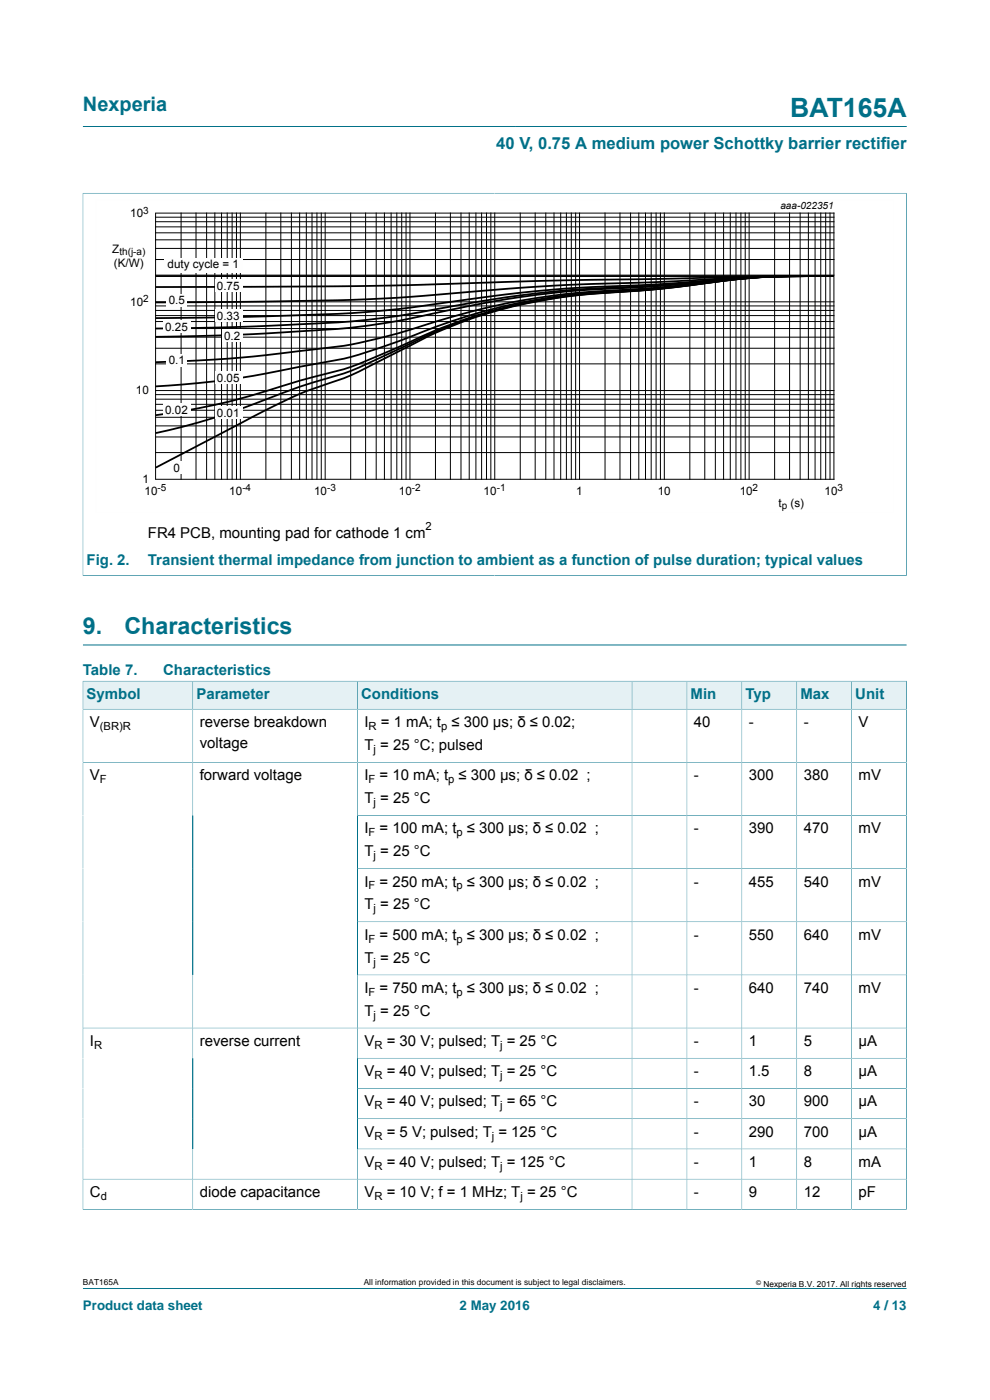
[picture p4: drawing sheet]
<svg xmlns="http://www.w3.org/2000/svg" width="210mm" height="297mm" viewBox="0 0 210 297" stroke-linecap="round" stroke-linejoin="round" font-family="sans-serif">
<path d="M17.6 26.8h174.7M17.5 41h174.9M17.6 40.9v81.3M192.3 40.9v81.3M17.5 122.1h174.9M17.6 273.3h174.7" fill="none" stroke="#007088" stroke-width=".21"/>
<path d="M20.3 42.4h169.3v66.3h-169.3z" fill="none" stroke="#fefefe" stroke-width=".21"/>
<g fill="none" stroke="#000" stroke-width=".21">
<path d="M33 45.2h143.9v56.5h-143.9zM33 58.4h143.9M33 55.1h143.9M33 52.7h143.9M33 50.9h143.9M33 49.4h143.9M33 48.1h143.9M33 47h143.9M33 46.1h143.9M38.4 45.2v56.5M41.6 45.2v56.5M43.8 45.2v56.5"/>
<path d="M45.6 45.2v56.5M47 45.2v56.5M48.2 45.2v56.5M49.2 45.2v56.5M50.2 45.2v56.5M51 45.2v56.5M56.4 45.2v56.5M59.6 45.2v56.5M61.8 45.2v56.5M63.6 45.2v56.5M65 45.2v56.5M66.2 45.2v56.5"/>
<path d="M67.2 45.2v56.5M68.1 45.2v56.5M69 45.2v56.5M74.4 45.2v56.5M77.6 45.2v56.5M79.8 45.2v56.5M81.5 45.2v56.5M83 45.2v56.5M84.2 45.2v56.5M85.2 45.2v56.5M86.1 45.2v56.5M87 45.2v56.5"/>
<path d="M92.4 45.2v56.5M95.5 45.2v56.5M97.8 45.2v56.5M99.5 45.2v56.5M101 45.2v56.5M102.2 45.2v56.5M103.2 45.2v56.5M104.1 45.2v56.5M104.9 45.2v56.5M110.4 45.2v56.5M113.5 45.2v56.5M115.8 45.2v56.5"/>
<path d="M117.5 45.2v56.5M118.9 45.2v56.5M120.1 45.2v56.5M121.2 45.2v56.5M122.1 45.2v56.5M122.9 45.2v56.5M128.3 45.2v56.5M131.5 45.2v56.5M133.8 45.2v56.5M135.5 45.2v56.5M136.9 45.2v56.5M138.1 45.2v56.5"/>
<path d="M139.2 45.2v56.5M140.1 45.2v56.5M140.9 45.2v56.5M146.3 45.2v56.5M149.5 45.2v56.5M151.7 45.2v56.5M153.5 45.2v56.5M154.9 45.2v56.5M156.1 45.2v56.5M157.2 45.2v56.5M158.1 45.2v56.5M158.9 45.2v56.5"/>
<path d="M164.3 45.2v56.5M167.5 45.2v56.5M169.7 45.2v56.5M171.5 45.2v56.5M172.9 45.2v56.5M174.1 45.2v56.5M175.1 45.2v56.5M176.1 45.2v56.5M33 77.2h143.9M33 73.9h143.9M33 71.5h143.9M33 69.7h143.9"/>
<path d="M33 68.2h143.9M33 66.9h143.9M33 65.9h143.9M33 64.9h143.9M33 64h143.9M33 96h143.9M33 92.7h143.9M33 90.3h143.9M33 88.5h143.9M33 87h143.9M33 85.8h143.9M33 84.7h143.9"/>
<path d="M33 83.7h143.9M33 82.9h143.9"/>
</g>
<path d="M33.1 58.6h143.6M176.7 58.6h-15l-21.7 .6-19.4 .2-41.3 1.2-46.2 .3M176.7 58.6l-15.7 .1-21 1.1-20.1 .7-11.3 .7-22.4 1.8-10.3 .6-21.1 .4-21.7 .2M176.7 58.6l-15.7 .1-21 1.6-20.9 1-12 1.2-22.4 3-10.3 .9-21.1 .8-20.2 .3M176.7 58.6h-11.1l-5.4 .2-20.2 1.7-15.7 .8-6 .5-13.4 1.6-21.2 3.7-10.1 1.2-21 1-19.5 .4M176.7 58.6h-11.1l-5.4 .2-20.2 1.9-15.7 .8-6 .5-8 1-6.1 1-21.9 4.4a249.4 249.4 0 0 1-25.8 2.3l-10 .5-13.4 .3M176.7 58.6h-11.1l-5.4 .3-20.2 2.1-15.7 1-6 .6-8.7 1.3-7.3 1.6-8.4 2.3-9.5 2.9a96.9 96.9 0 0 1-20.8 3.8l-14.7 1.5-15.8 .8M176.7 58.6h-6.9a166.7 166.7 0 0 0-25.3 2l-7.4 .8-13.5 .9-6.9 .8a127.2 127.2 0 0 0-31.7 9.1l-.6 .3a78.4 78.4 0 0 1-19.3 5l-10.1 2-5.9 .9-8.2 1-7.8 .6M176.7 58.6h-6.9a160.5 160.5 0 0 0-25.3 2.1l-7.4 .8-10.5 .7a108.9 108.9 0 0 0-41.6 11.2l-.6 .3a79.9 79.9 0 0 1-15.4 5.6l-5.4 1.4-9.9 3.1-5.9 1.6-8.5 1.7-6.2 1M176.7 58.6h-6.9a157.7 157.7 0 0 0-25.3 2.1l-7.4 .8-9.7 .7a104.6 104.6 0 0 0-43 12 83.4 83.4 0 0 1-15.4 6.2 271.6 271.6 0 0 0-19.2 6.8l-8.9 2.8-7.8 1.9M176.7 58.6h-6.1a154.2 154.2 0 0 0-26.1 2.2l-7.4 .8-9.7 .6a100.1 100.1 0 0 0-43.7 12.8 85.5 85.5 0 0 1-14 6.3 111.2 111.2 0 0 0-19.3 8.8l-17.3 9.1" fill="none" stroke="#000" stroke-width=".38"/>
<g fill="#fefefe">
<path d="M34.9 54.8h16.5v3.1h-16.5z"/>
<path d="M45.6 59.2h5.8v2.6h-5.8z"/>
<path d="M35.3 62.5h4.4v2.6h-4.4z"/>
<path d="M45.6 65.7h5.8v2.6h-5.8z"/>
<path d="M34.6 68h5.8v2.5h-5.8z"/>
<path d="M47.1 69.8h4.3v2.6h-4.3z"/>
<path d="M35.3 75.1h4.4v2.6h-4.4z"/>
<path d="M45.6 78.8h5.8v2.5h-5.8z"/>
<path d="M34.6 85.7h5.8v2.6h-5.8z"/>
<path d="M45.6 86.3h5.8v2.6h-5.8z"/>
<path d="M36.2 98h2.6v2.5h-2.6z"/>
</g>
<path d="M17.6 136.8h174.7" fill="none" stroke="#007088" stroke-width=".21"/>
<path d="M17.7 144.6h23.1v5.8h-23.1z" fill="#e5f1f4"/>
<path d="M17.6 144.4v6.1h23.3v-6h-23.4" fill="none" stroke="#007088" stroke-width=".21"/>
<path d="M41 144.6h34.8v5.8h-34.8z" fill="#e5f1f4"/>
<path d="M40.9 144.5h34.9v6h-34.9z" fill="none" stroke="#007088" stroke-width=".21"/>
<path d="M75.9 144.6h58.1v5.8h-58.1z" fill="#e5f1f4"/>
<path d="M75.8 144.5h58.3v6h-58.3z" fill="none" stroke="#007088" stroke-width=".21"/>
<path d="M134.1 144.6h11.5v5.8h-11.5z" fill="#e5f1f4"/>
<path d="M134.1 144.5h11.6v6h-11.6z" fill="none" stroke="#007088" stroke-width=".21"/>
<path d="M145.8 144.6h11.5v5.8h-11.5z" fill="#e5f1f4"/>
<path d="M145.7 144.5h11.7v6h-11.7z" fill="none" stroke="#007088" stroke-width=".21"/>
<path d="M157.4 144.6h11.5v5.8h-11.5z" fill="#e5f1f4"/>
<path d="M157.4 144.5h11.6v6h-11.6z" fill="none" stroke="#007088" stroke-width=".21"/>
<path d="M169.1 144.6h11.5v5.8h-11.5z" fill="#e5f1f4"/>
<path d="M169 144.5h11.7v6h-11.7z" fill="none" stroke="#007088" stroke-width=".21"/>
<path d="M180.7 144.6h11.5v5.8h-11.5z" fill="#e5f1f4"/>
<g fill="none" stroke="#007088" stroke-width=".21">
<path d="M40.9 150.5v106.1M75.8 150.5v106.1M134.1 150.5v106.1M145.7 150.5v106.1M157.4 150.5v106.1M169 150.5v106.1M192.3 150.5h-174.7v106.1M192.3 144.4v112.2M192.4 144.5h-11.7v112.1M17.6 161.7h174.7M75.8 173h116.5M75.8 184.3h116.5"/>
<path d="M75.8 195.5h116.5M17.6 218.1h174.7M75.8 206.8h116.5M75.8 224.5h116.5M75.8 230.9h116.5M75.8 237.3h116.5M17.5 256.6h174.9M17.6 250.2h174.7M75.8 243.7h116.5"/>
</g>
<text font-size="5.6" fill="#007088" x="167.6" y="24.8">BAT165A</text>
<g font-size="4.9" fill="#007088">
<text x="17.6" y="134.4">9.</text>
<text x="26.4" y="134.4">Characteristics</text>
</g>
<text font-size="4.2" fill="#007088" x="17.6" y="23.6">Nexperia</text>
<text font-size="3.5" fill="#007088" x="105.3" y="31.7">40 V, 0.75 A medium power Schottky barrier rectifier</text>
<g font-size="3.2" fill="#007088">
<text x="18.4" y="119.9">Fig. 2.</text>
<text x="31.4" y="119.9">Transient thermal impedance from junction to ambient as a function of pulse duration; typical values</text>
<text x="17.6" y="143.1">Table 7.</text>
<text x="34.6" y="143.1">Characteristics</text>
<text x="18.4" y="148.3">Symbol</text>
<text x="41.7" y="148.3">Parameter</text>
<text x="76.6" y="148.3">Conditions</text>
<text x="146.5" y="148.3">Min</text>
<text x="158.1" y="148.3">Typ</text>
<text x="169.8" y="148.3">Max</text>
<text x="181.4" y="148.3">Unit</text>
</g>
<g font-size="3.2">
<text x="31.4" y="114.1">FR4 PCB, mounting pad for cathode 1 cm</text>
<text x="19.1" y="154.3">V</text>
<text x="42.4" y="154.3">reverse breakdown</text>
<text x="77.3" y="154.3">I</text>
<text x="80.8" y="154.3">= 1 mA; t ≤ 300 µs; δ ≤ 0.02;</text>
<text x="147.2" y="154.3">40</text>
<text x="158.8" y="154.3">-</text>
<text x="170.5" y="154.3">-</text>
<text x="182.1" y="154.3">V</text>
<text x="42.4" y="158.7">voltage</text>
<text x="77.3" y="159.1">T = 25 °C; pulsed</text>
<text x="19.1" y="165.5">V</text>
<text x="42.4" y="165.5">forward voltage</text>
<text x="77.3" y="165.5">I</text>
<text x="80.5" y="165.5">= 10 mA; t ≤ 300 µs; δ ≤ 0.02 ;</text>
<text x="147.2" y="165.5">-</text>
<text x="158.8" y="165.5">300</text>
<text x="170.5" y="165.5">380</text>
<text x="182.1" y="165.5">mV</text>
<text x="77.3" y="170.4">T = 25 °C</text>
<text x="77.3" y="176.8">I</text>
<text x="80.5" y="176.8">= 100 mA; t ≤ 300 µs; δ ≤ 0.02 ;</text>
<text x="147.2" y="176.8">-</text>
<text x="158.8" y="176.8">390</text>
<text x="170.5" y="176.8">470</text>
<text x="182.1" y="176.8">mV</text>
<text x="77.3" y="181.7">T = 25 °C</text>
<text x="77.3" y="188.1">I</text>
<text x="80.5" y="188.1">= 250 mA; t ≤ 300 µs; δ ≤ 0.02 ;</text>
<text x="147.2" y="188.1">-</text>
<text x="158.8" y="188.1">455</text>
<text x="170.5" y="188.1">540</text>
<text x="182.1" y="188.1">mV</text>
<text x="77.3" y="192.9">T = 25 °C</text>
<text x="77.3" y="199.4">I</text>
<text x="80.5" y="199.4">= 500 mA; t ≤ 300 µs; δ ≤ 0.02 ;</text>
<text x="147.2" y="199.4">-</text>
<text x="158.8" y="199.4">550</text>
<text x="170.5" y="199.4">640</text>
<text x="182.1" y="199.4">mV</text>
<text x="77.3" y="204.2">T = 25 °C</text>
<text x="77.3" y="215.5">T = 25 °C</text>
<text x="77.3" y="210.6">I</text>
<text x="80.5" y="210.6">= 750 mA; t ≤ 300 µs; δ ≤ 0.02 ;</text>
<text x="147.2" y="210.6">-</text>
<text x="158.8" y="210.6">640</text>
<text x="170.5" y="210.6">740</text>
<text x="182.1" y="210.6">mV</text>
<text x="19.1" y="221.9">I</text>
<text x="42.4" y="221.9">reverse current</text>
<text x="77.3" y="221.9">V</text>
<text x="82" y="221.9">= 30 V; pulsed; T = 25 °C</text>
<text x="147.2" y="221.9">-</text>
<text x="158.8" y="221.9">1</text>
<text x="170.5" y="221.9">5</text>
<text x="182.1" y="221.9">µA</text>
<text x="77.3" y="228.3">V</text>
<text x="82" y="228.3">= 40 V; pulsed; T = 25 °C</text>
<text x="147.2" y="228.3">-</text>
<text x="158.8" y="228.3">1.5</text>
<text x="170.5" y="228.3">8</text>
<text x="182.1" y="228.3">µA</text>
<text x="77.3" y="234.7">V</text>
<text x="82" y="234.7">= 40 V; pulsed; T = 65 °C</text>
<text x="147.2" y="234.7">-</text>
<text x="158.8" y="234.7">30</text>
<text x="170.5" y="234.7">900</text>
<text x="182.1" y="234.7">µA</text>
<text x="77.3" y="241.1">V</text>
<text x="82" y="241.1">= 5 V; pulsed; T = 125 °C</text>
<text x="147.2" y="241.1">-</text>
<text x="158.8" y="241.1">290</text>
<text x="170.5" y="241.1">700</text>
<text x="182.1" y="241.1">µA</text>
<text x="77.3" y="247.5">V</text>
<text x="82" y="247.5">= 40 V; pulsed; T = 125 °C</text>
<text x="147.2" y="247.5">-</text>
<text x="158.8" y="247.5">1</text>
<text x="170.5" y="247.5">8</text>
<text x="182.1" y="247.5">mA</text>
<text x="19.1" y="254">C</text>
<text x="42.4" y="254">diode capacitance</text>
<text x="77.3" y="254">V</text>
<text x="82" y="254">= 10 V; f = 1 MHz; T = 25 °C</text>
<text x="147.2" y="254">-</text>
<text x="158.8" y="254">9</text>
<text x="170.5" y="254">12</text>
<text x="182.1" y="254">pF</text>
</g>
<g font-size="2.8" fill="#007088">
<text x="17.6" y="277.9">Product data sheet</text>
<text x="97.5" y="277.9">2 May 2016</text>
<text x="185.2" y="277.9">4 / 13</text>
</g>
<g font-size="2.5">
<text x="27.6" y="46">10</text>
<text x="23.8" y="53.6">Z</text>
<text x="24.2" y="56.6">(K/W)</text>
<text x="35.5" y="56.9">duty cycle = 1</text>
<text x="27.6" y="64.9">10</text>
<text x="35.8" y="64.6">0.5</text>
<text x="46" y="61.4">0.75</text>
<text x="35" y="70.2">0.25</text>
<text x="46" y="67.9">0.33</text>
<text x="35.8" y="77.3">0.1</text>
<text x="47.5" y="72.1">0.2</text>
<text x="28.8" y="83.7">10</text>
<text x="46" y="80.9">0.05</text>
<text x="35" y="87.9">0.02</text>
<text x="46" y="88.5">0.01</text>
<text x="36.8" y="100.1">0</text>
<text x="30.2" y="102.5">1</text>
<text x="30.7" y="105">10</text>
<text x="48.6" y="105">10</text>
<text x="66.6" y="105">10</text>
<text x="84.6" y="105">10</text>
<text x="102.6" y="105">10</text>
<text x="122.2" y="105">1</text>
<text x="139.5" y="105">10</text>
<text x="156.9" y="105">10</text>
<text x="165.2" y="107.6">t</text>
<text x="167.7" y="107.6">(s)</text>
<text x="174.9" y="105">10</text>
</g>
<g font-size="2.4">
<text x="90.3" y="112.5">2</text>
<text x="21.2" y="154.9">(BR)R</text>
<text x="78.2" y="154.9">R</text>
<text x="93.6" y="154.9">p</text>
<text x="79.3" y="159.7">j</text>
<text x="21.2" y="166.2">F</text>
<text x="78.2" y="166.2">F</text>
<text x="95.1" y="166.2">p</text>
<text x="79.3" y="171">j</text>
<text x="78.2" y="177.4">F</text>
<text x="96.8" y="177.4">p</text>
<text x="79.3" y="182.3">j</text>
<text x="78.2" y="188.7">F</text>
<text x="96.8" y="188.7">p</text>
<text x="79.3" y="193.6">j</text>
<text x="78.2" y="200">F</text>
<text x="96.8" y="200">p</text>
<text x="79.3" y="204.8">j</text>
<text x="78.2" y="211.2">F</text>
<text x="96.8" y="211.2">p</text>
<text x="79.3" y="216.1">j</text>
<text x="20" y="222.5">R</text>
<text x="79.4" y="222.5">R</text>
<text x="106.1" y="222.5">j</text>
<text x="79.4" y="228.9">R</text>
<text x="106.1" y="228.9">j</text>
<text x="79.4" y="235.3">R</text>
<text x="106.1" y="235.3">j</text>
<text x="79.4" y="241.7">R</text>
<text x="104.3" y="241.7">j</text>
<text x="79.4" y="248.2">R</text>
<text x="106.1" y="248.2">j</text>
<text x="21.4" y="254.6">d</text>
<text x="79.4" y="254.6">R</text>
<text x="110.4" y="254.6">j</text>
</g>
<g font-size="2.1">
<text x="30.4" y="45.3">3</text>
<text x="165.5" y="44.4">aaa-022351</text>
<text x="25.3" y="54.1">th(j-a)</text>
<text x="30.4" y="64.1">2</text>
<text x="33.4" y="104.3">-5</text>
<text x="51.4" y="104.3">-4</text>
<text x="69.4" y="104.3">-3</text>
<text x="87.3" y="104.3">-2</text>
<text x="105.4" y="104.3">-1</text>
<text x="159.6" y="104.3">2</text>
<text x="177.7" y="104.3">3</text>
<text x="165.9" y="108.1">p</text>
</g>
<g font-size="1.8">
<text x="17.6" y="272.7">BAT165A</text>
<text x="77.2" y="272.7">All information provided in this document is subject to legal disclaimers.</text>
<text x="161.9" y="273">Nexperia B.V. 2017. All rights reserved</text>
</g>
<text font-size="1.4" x="160.4" y="272.6">©</text>
</svg>
